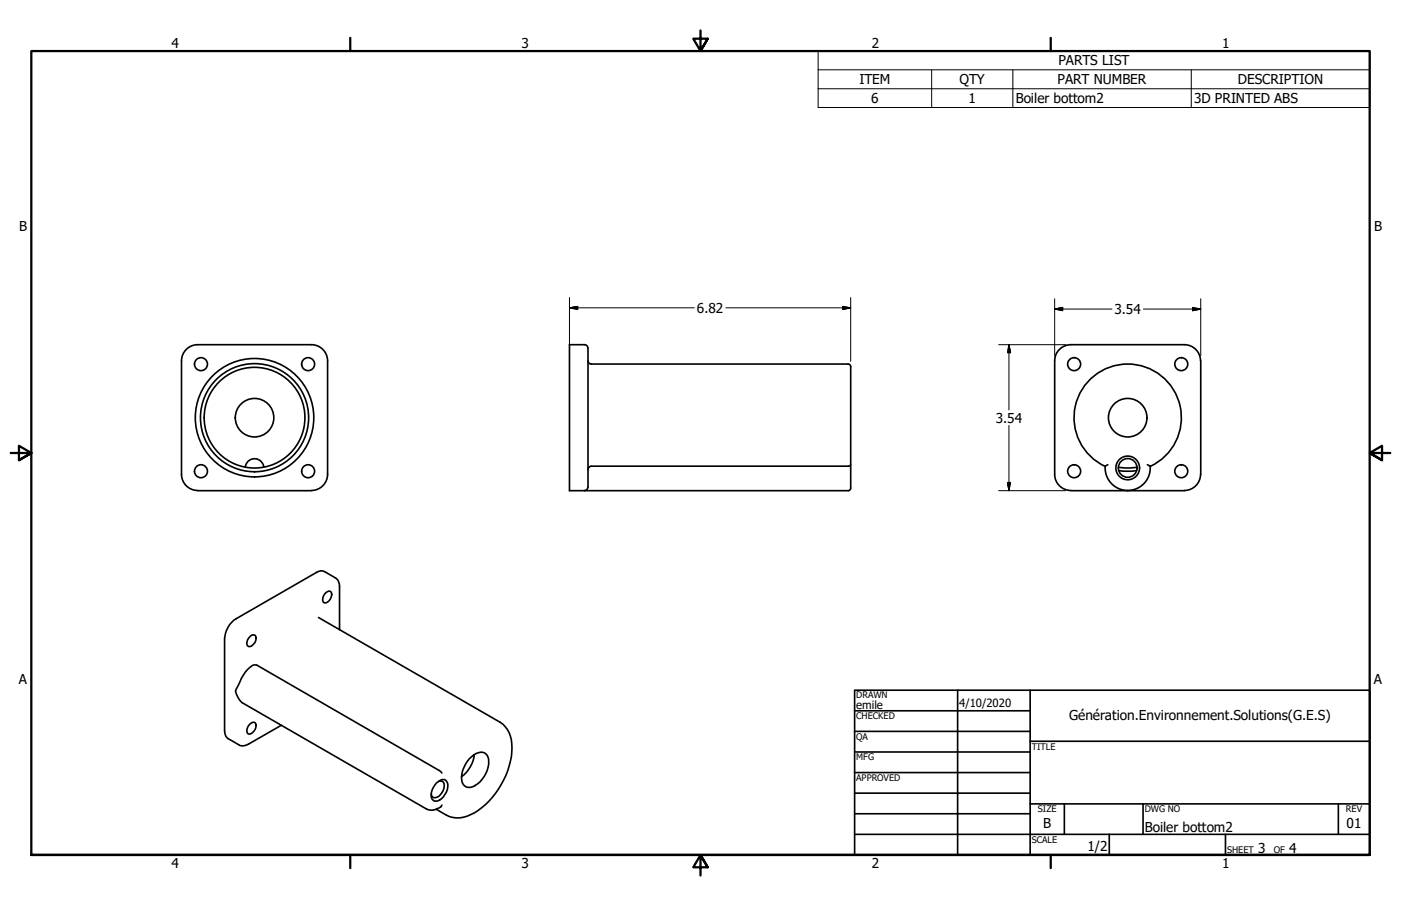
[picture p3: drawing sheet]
<svg xmlns="http://www.w3.org/2000/svg" width="432mm" height="279mm" viewBox="0 0 432 279" stroke-linecap="round" stroke-linejoin="round" font-family="sans-serif">
<!-- layer: Visible (ANSI) -->
<g fill="none" stroke="#000" stroke-width=".51">
<path d="M55.9 111.3v35M95.9 106.3h-35a5 5 0 0 0-5 5M96 106.3a5 5 0 0 1 5 5M101 111.3v35M180.2 106.3a.98 .98 0 0 1 1 1M180.2 106.3h-4.7v45h85.9M181.2 107.3v43M181.2 111.3a.98 .98 0 0 0 1 1M182.2 112.3h79.2M261.4 112.3l.6 .2 .2 .5v37.5M325.1 111.3v35M330 106.3a5 5 0 0 0-4.9 5"/>
<path d="M330.1 106.3h35M365 106.3a5 5 0 0 1 5 5M370.1 111.3v35M55.9 146.3a5 5 0 0 0 5 5M61 151.3h34.9M75.6 144.1a2.83 2.83 0 0 1 2.9-2.6 2.83 2.83 0 0 1 2.8 2.6M101 146.3a5 5 0 0 1-5 5M181.2 150.3a.98 .98 0 0 1-1 1M262.2 150.5a.79 .79 0 0 1-.8 .8M262.2 143.3l-.5 .5h-79.5a1.09 1.09 0 0 0-1 1.1M325.1 146.3a5 5 0 0 0 4.9 5M330.1 151.3h35"/>
<path d="M340.6 143.8a16.5 16.5 0 0 1-6-25.2 16.5 16.5 0 0 1 26 0 16.5 16.5 0 0 1-6.1 25.2M341.4 143.3l-.8 .5M344.7 144.1a15.5 15.5 0 0 0 5.7 0M344.8 145.1l2.8 .3 2.7-.3M353.6 143.3l.8 .5a6.9 6.9 0 0 1-6.9 7.5 6.9 6.9 0 0 1-6.9-7.5M370 146.3a5 5 0 0 1-5 5M77.1 196.3a1.04 1.04 0 0 1 1.4-.4 1.04 1.04 0 0 1 .4 1.5l-.5 1a1.51 1.51 0 0 1-2.1 .8 2.39 2.39 0 0 1 .8-2.9zM98.2 190.4l56 32.4a8.7 8.7 0 0 1 3.6 7.8 25 25 0 0 1-12.7 20.6 8 8 0 0 1-7.5 .2l-3.2-1.8M100.4 182.8a1 1 0 0 1 1.8 .1 2.58 2.58 0 0 1-2.2 3 1.76 1.76 0 0 1 0-2.6zM104.6 194.2v-14.1l-.4-1.1-.6-.6-3.6-2.1a2.26 2.26 0 0 0-2.5 .2l-24.7 14.3a7.9 7.9 0 0 0-3.6 6.1v28.6a2.71 2.71 0 0 0 1.1 2.3l3.6 2.1 1.2 .1 .8-.2 10.8-6.2M76.6 223.7a1.6 1.6 0 0 1 2.1-.8 2.49 2.49 0 0 1-2.1 3.5 1.78 1.78 0 0 1 0-2.7zM136.2 238.4l-.9-.8-56.4-32.6a2.81 2.81 0 0 0-2.6 1.5l-1.9 2.7-1.2 2.6a2.13 2.13 0 0 0 0 3l1.5 1.9 56.7 32.8a4 4 0 0 0 4.8-1.2"/>
<path d="M144.6 234.1a4.4 4.4 0 0 1 4.9-1.8 3.8 3.8 0 0 1 .9 4.3 8.4 8.4 0 0 1-5.4 6.2 2.52 2.52 0 0 1-2.8-3.2 10.1 10.1 0 0 1 2.4-5.5zM146.2 232.7a9.9 9.9 0 0 1-4 6.8M134.6 241.4a2.58 2.58 0 0 1 2.8-.8 4 4 0 0 1-.7 5.1 2.28 2.28 0 0 1-3.3 1 4.3 4.3 0 0 1 1.2-5.3zM135.2 241a1.24 1.24 0 0 1 1.4 .2 1.24 1.24 0 0 1 .3 1.4 3.6 3.6 0 0 1-3.2 3.4l-.7-.6-.1-.5"/>
<circle cx="61.9" cy="112.3" r="2"/>
<circle cx="95" cy="112.3" r="2"/>
<circle cx="331.1" cy="112.3" r="2"/>
<circle cx="364.1" cy="112.3" r="2"/>
<circle cx="78.5" cy="128.8" r="5.9"/>
<circle cx="78.5" cy="128.8" r="16.7"/>
<circle cx="78.5" cy="128.8" r="18.3"/>
<circle cx="78.5" cy="128.8" r="15.5"/>
<circle cx="347.6" cy="128.8" r="5.9"/>
<circle cx="61.9" cy="145.3" r="2"/>
<circle cx="95" cy="145.3" r="2"/>
<circle cx="331.1" cy="145.3" r="2"/>
<circle cx="347.6" cy="144.3" r="3.7"/>
<circle cx="347.6" cy="144.3" r="2.89"/>
<circle cx="364.1" cy="145.3" r="2"/>
</g>
<!-- layer: Symbol (ANSI) -->
<path d="M252.2 21.5v-5.8h169.9v5.8M252.2 21.5h169.9v5.9M252.2 21.5v11.6h169.9v-5.7M252.2 27.4h169.9M287.1 21.5v11.6M312.2 21.5v11.6M367.2 21.5v11.6" fill="none" stroke="#000" stroke-width=".31"/>
<!-- layer: Border (ANSI) -->
<path d="M107.9 11.7v4M215.9 9.4v6.3l-2.2-3.8h4.4l-2.2 3.8 2.2-3.8M323.8 11.7v4M3.3 139.7h6.4l-3.9-2.2v4.4l3.9-2.2-3.9 2.2M428.5 139.7h-6.4l3.9-2.2v4.4l-3.9-2.2 3.9 2.2M9.7 263.7v-248h412.4v248h-412.4h412.4M107.9 263.7v4M218.1 267.5l-2.2-3.8 2.2 3.8h-4.4l2.2-3.8v6.3M323.8 263.7v4" fill="none" stroke="#000" stroke-width=".7"/>
<!-- layer: Title (ANSI) -->
<g fill="none" stroke="#000" stroke-width=".51">
<path d="M263.4 212.9h158.7v50.8h-158.7zM263.4 219.2h54.1M295.1 212.9v50.8M317.5 212.9v50.8M263.4 225.6h54.1M263.4 231.9h54.1M263.4 238.3h54.1M317.5 228.6h104.6M263.4 244.6h54.1M263.4 251h54.1M263.4 257.3h158.7M317.5 247.9h104.6"/>
<path d="M328 247.9v9.4M341.9 257.3v6.4M352.3 247.9v9.4M377.7 257.3v6.4M412.5 247.9v9.4"/>
</g>
<!-- layer: Dimension (ANSI) -->
<g fill="none" stroke="#000" stroke-width=".31">
<path d="M175.5 94.9l2.6-.4v.9zM175.5 94.9h38.5M175.5 91.8v17.9M223.7 94.9h38.5M259.7 94.5l2.5 .4-2.5 .5zM262.2 91.8v19.6M325.1 95.3l2.4-.5v1zM325.1 95.3h17.6M325.1 92.1v17.6M352.4 95.3h17.7M367.5 94.8l2.6 .5-2.6 .5zM370.1 92.1v17.6"/>
<path d="M307.8 106.3h20.7M311 106.3l.5 2.5h-1zM311 106.3v20.1M311 131.2v20.1M307.8 151.3h20.7M310.5 148.8h1l-.5 2.5z"/>
</g>
<path d="M175.5 94.9l2.6-.4zM175.5 94.9l2.6-.4v.9zM259.7 95.4l2.5-.5zM259.7 94.5l2.5 .4-2.5 .5zM325.1 95.3l2.4-.5zM325.1 95.3l2.4-.5v1zM367.5 95.8l2.6-.5zM367.5 94.8l2.6 .5-2.6 .5zM311 106.3l.5 2.5zM311 106.3l.5 2.5h-1zM310.5 148.8l.5 2.5zM310.5 148.8h1l-.5 2.5z" fill="#000" stroke="#000" stroke-width=".31"/>
<g font-size="4.2">
<text x="52.8" y="14.7">4</text>
<text x="160.8" y="14.7">3</text>
<text x="268.7" y="14.7">2</text>
<text x="376.7" y="14.7">1</text>
<text x="326.2" y="20.2">PARTS LIST</text>
<text x="264.9" y="26">ITEM</text>
<text x="295.7" y="26">QTY</text>
<text x="325.9" y="26">PART NUMBER</text>
<text x="381.5" y="26">DESCRIPTION</text>
<text x="268.5" y="31.8">6</text>
<text x="298.5" y="31.8">1</text>
<text x="313.1" y="31.9">Boiler bottom2</text>
<text x="368" y="31.8">3D PRINTED ABS</text>
<text x="5.9" y="71.4">B</text>
<text x="423.5" y="71.4">B</text>
<text x="214.8" y="96.5">6.82</text>
<text x="343.5" y="96.8">3.54</text>
<text x="306.9" y="130.3">3.54</text>
<text x="5.8" y="211.1">A</text>
<text x="423.4" y="211.1">A</text>
<text x="329.5" y="222">Génération.Environnement.Solutions(G.E.S)</text>
<text x="321.5" y="255.4">B</text>
<text x="352.8" y="256.7">Boiler bottom2</text>
<text x="415" y="255.4">01</text>
<text x="335.2" y="262.5">1/2</text>
<text x="387.7" y="263.1">3</text>
<text x="397.4" y="263.1">4</text>
<text x="52.8" y="267.7">4</text>
<text x="160.8" y="267.7">3</text>
<text x="268.7" y="267.7">2</text>
<text x="376.7" y="267.7">1</text>
</g>
<g font-size="3.5">
<text x="263.9" y="218.6">emile</text>
<text x="295.7" y="218.1">4/10/2020</text>
</g>
<g font-size="2.8">
<text x="263.9" y="215.4">DRAWN</text>
<text x="263.9" y="221.8">CHECKED</text>
<text x="263.9" y="228.2">QA</text>
<text x="318" y="231.1">TITLE</text>
<text x="263.9" y="234.5">MFG</text>
<text x="263.9" y="240.9">APPROVED</text>
<text x="319.9" y="250.5">SIZE</text>
<text x="352.8" y="250.5">DWG NO</text>
<text x="414.8" y="250.4">REV</text>
<text x="318" y="259.9">SCALE</text>
<text x="378.2" y="263.1">SHEET</text>
<text x="392.6" y="263.1">OF</text>
</g>
</svg>
